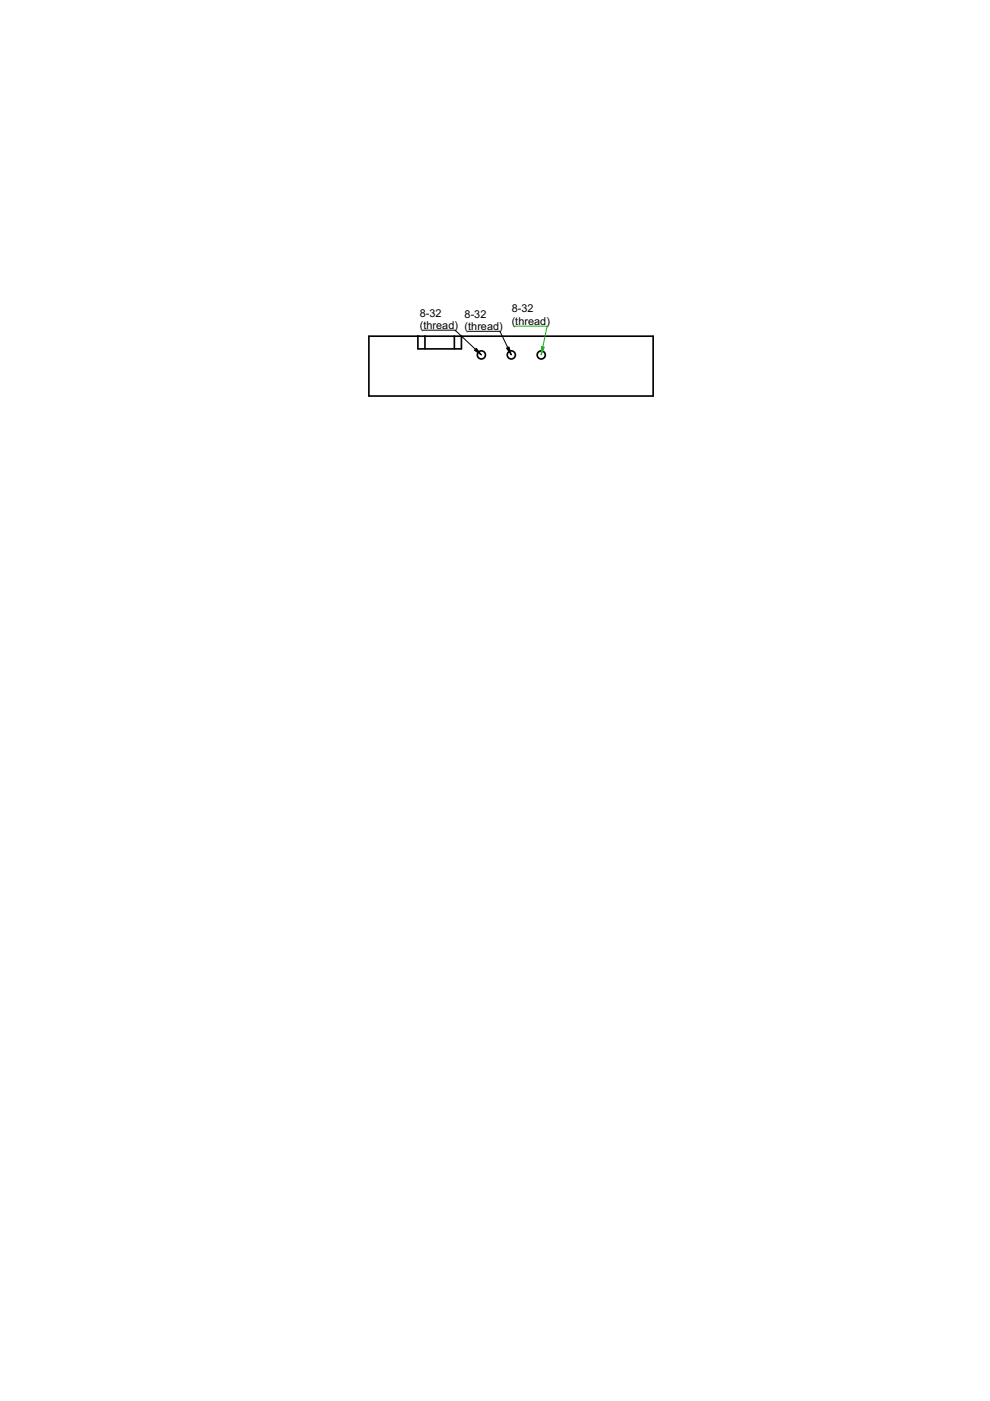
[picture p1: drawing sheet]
<svg xmlns="http://www.w3.org/2000/svg" width="210mm" height="297mm" viewBox="0 0 210 297" stroke-linecap="round" stroke-linejoin="round" font-family="sans-serif">
<g fill="none" stroke="#000" stroke-width=".35">
<path d="M78.2 71.3h60.3v12.7h-60.3zM88.6 71.3v2.7h9.2v-2.7M90.1 71.3v2.7M96.3 71.3v2.7"/>
<circle cx="102.1" cy="75.3" r=".86"/>
<circle cx="108.4" cy="75.3" r=".86"/>
<circle cx="114.8" cy="75.3" r=".86"/>
</g>
<path d="M89.6 70h6.9l5.6 5.3M99.1 70.2h6.9l2.4 5.1M108.3 77.6h.1" fill="none" stroke="#000" stroke-width=".21"/>
<path d="M101 73.8l1.1 1.5-1.5-1zM107.4 73.8l.5-.3 .5 1.8z" fill="#000" stroke="#000" stroke-width=".21"/>
<path d="M109.1 69.2h6.9l-1.2 6.1" fill="none" stroke="#1cad1c" stroke-width=".21"/>
<path d="M114.8 73.5l.6 .1-.6 1.7z" fill="#1cad1c" stroke="#1cad1c" stroke-width=".21"/>
<g font-size="2.3">
<text x="89" y="67.1">8-32</text>
<text x="89" y="69.8">(thread) (thread)</text>
<text x="98.5" y="67.3">8-32</text>
<text x="108.5" y="66.3">8-32</text>
<text x="108.5" y="69">(thread)</text>
</g>
</svg>
